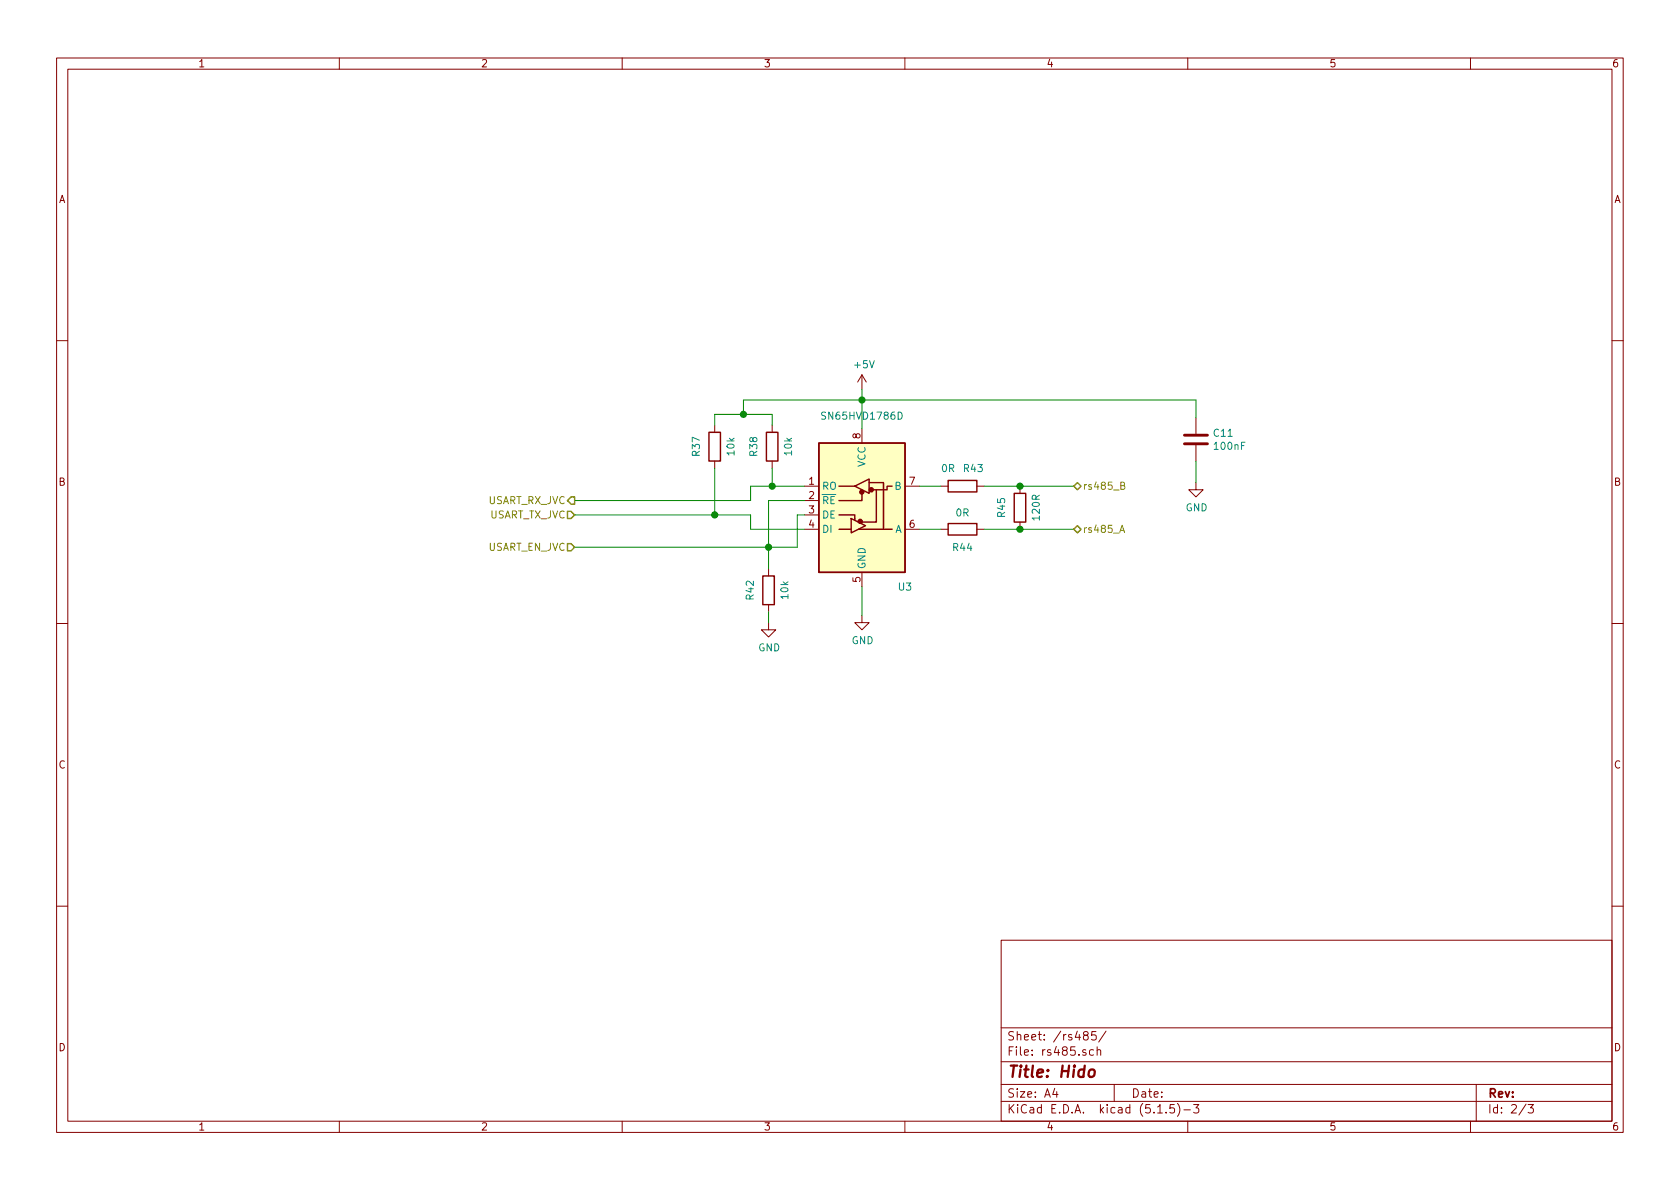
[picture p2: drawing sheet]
EESchema Schematic File Version 4
LIBS:Jopen-cache
EELAYER 30 0
EELAYER END
$Descr A4 11693 8268
encoding utf-8
Sheet 2 3
Title "Hido"
Date ""
Rev ""
Comp ""
Comment1 ""
Comment2 ""
Comment3 ""
Comment4 ""
$EndDescr
$Comp
L power:+5V #PWR?
U 1 1
P 6000 2700
AR Path="/5E6FD398" Ref="#PWR?"  Part="1" 
AR Path="/5E6F8A49/5E6FD398" Ref="#PWR0110"  Part="1" 
F 0 "#PWR0110" H 6000 2550 50  0001 C CNN
F 1 "+5V" H 6015 2873 50  0000 C CNN
F 2 "" H 6000 2700 50  0001 C CNN
F 3 "" H 6000 2700 50  0001 C CNN
	1    6000 2700
	1    0    0    -1  
$EndComp
Wire Wire Line
	6000 2700 6000 2775
$Comp
L power:GND #PWR?
U 1 1
P 6000 4275
AR Path="/5E6FD39F" Ref="#PWR?"  Part="1" 
AR Path="/5E6F8A49/5E6FD39F" Ref="#PWR0111"  Part="1" 
F 0 "#PWR0111" H 6000 4025 50  0001 C CNN
F 1 "GND" H 6005 4102 50  0000 C CNN
F 2 "" H 6000 4275 50  0001 C CNN
F 3 "" H 6000 4275 50  0001 C CNN
	1    6000 4275
	1    0    0    -1  
$EndComp
$Comp
L Device:R R?
U 1 1
P 6700 3375
AR Path="/5E6FD3A5" Ref="R?"  Part="1" 
AR Path="/5E6F8A49/5E6FD3A5" Ref="R43"  Part="1" 
F 0 "R43" V 6575 3450 50  0000 C CNN
F 1 "0R" V 6575 3275 50  0000 C CNN
F 2 "Resistor_SMD:R_0603_1608Metric" V 6630 3375 50  0001 C CNN
F 3 "~" H 6700 3375 50  0001 C CNN
	1    6700 3375
	0    1    1    0   
$EndComp
$Comp
L Device:R R?
U 1 1
P 6700 3675
AR Path="/5E6FD3AB" Ref="R?"  Part="1" 
AR Path="/5E6F8A49/5E6FD3AB" Ref="R44"  Part="1" 
F 0 "R44" V 6825 3675 50  0000 C CNN
F 1 "0R" V 6584 3675 50  0000 C CNN
F 2 "Resistor_SMD:R_0603_1608Metric" V 6630 3675 50  0001 C CNN
F 3 "~" H 6700 3675 50  0001 C CNN
	1    6700 3675
	0    1    1    0   
$EndComp
Wire Wire Line
	5225 3675 5225 3575
Wire Wire Line
	5225 3575 4975 3575
Wire Wire Line
	5225 3375 5225 3475
$Comp
L Device:R R?
U 1 1
P 5350 4100
AR Path="/5E6FD3CA" Ref="R?"  Part="1" 
AR Path="/5E6F8A49/5E6FD3CA" Ref="R42"  Part="1" 
F 0 "R42" V 5475 4100 50  0000 C CNN
F 1 "10k" V 5234 4100 50  0000 C CNN
F 2 "Resistor_SMD:R_0603_1608Metric" V 5280 4100 50  0001 C CNN
F 3 "~" H 5350 4100 50  0001 C CNN
	1    5350 4100
	-1   0    0    1   
$EndComp
$Comp
L power:GND #PWR?
U 1 1
P 5350 4325
AR Path="/5E6FD3D0" Ref="#PWR?"  Part="1" 
AR Path="/5E6F8A49/5E6FD3D0" Ref="#PWR0112"  Part="1" 
F 0 "#PWR0112" H 5350 4075 50  0001 C CNN
F 1 "GND" H 5355 4152 50  0000 C CNN
F 2 "" H 5350 4325 50  0001 C CNN
F 3 "" H 5350 4325 50  0001 C CNN
	1    5350 4325
	1    0    0    -1  
$EndComp
Wire Wire Line
	5350 4250 5350 4325
$Comp
L Device:R R?
U 1 1
P 5375 3100
AR Path="/5E6FD3DB" Ref="R?"  Part="1" 
AR Path="/5E6F8A49/5E6FD3DB" Ref="R38"  Part="1" 
F 0 "R38" V 5500 3100 50  0000 C CNN
F 1 "10k" V 5259 3100 50  0000 C CNN
F 2 "Resistor_SMD:R_0603_1608Metric" V 5305 3100 50  0001 C CNN
F 3 "~" H 5375 3100 50  0001 C CNN
	1    5375 3100
	-1   0    0    1   
$EndComp
$Comp
L Device:R R?
U 1 1
P 4975 3100
AR Path="/5E6FD3E1" Ref="R?"  Part="1" 
AR Path="/5E6F8A49/5E6FD3E1" Ref="R37"  Part="1" 
F 0 "R37" V 5100 3100 50  0000 C CNN
F 1 "10k" V 4859 3100 50  0000 C CNN
F 2 "Resistor_SMD:R_0603_1608Metric" V 4905 3100 50  0001 C CNN
F 3 "~" H 4975 3100 50  0001 C CNN
	1    4975 3100
	-1   0    0    1   
$EndComp
Wire Wire Line
	4975 2950 4975 2875
Wire Wire Line
	4975 2875 5175 2875
Wire Wire Line
	5375 2875 5375 2950
Wire Wire Line
	5175 2875 5175 2775
Wire Wire Line
	5175 2775 6000 2775
Connection ~ 5175 2875
Wire Wire Line
	5175 2875 5375 2875
Connection ~ 6000 2775
Wire Wire Line
	5375 3250 5375 3375
Connection ~ 5375 3375
Wire Wire Line
	5375 3375 5225 3375
Wire Wire Line
	4975 3250 4975 3575
Connection ~ 4975 3575
Text HLabel 7475 3375 2    50   BiDi ~ 0
rs485_B
Text HLabel 7475 3675 2    50   BiDi ~ 0
rs485_A
Text HLabel 4000 3575 0    50   Input ~ 0
USART_TX_JVC
Text HLabel 4000 3475 0    50   Output ~ 0
USART_RX_JVC
Wire Wire Line
	6850 3375 7100 3375
Wire Wire Line
	6850 3675 7100 3675
$Comp
L Device:C C11
U 1 1
P 8325 3050
F 0 "C11" H 8440 3096 50  0000 L CNN
F 1 "100nF" H 8440 3005 50  0000 L CNN
F 2 "Capacitor_SMD:C_0603_1608Metric" H 8363 2900 50  0001 C CNN
F 3 "~" H 8325 3050 50  0001 C CNN
	1    8325 3050
	1    0    0    -1  
$EndComp
Wire Wire Line
	6000 2775 8325 2775
Wire Wire Line
	8325 2775 8325 2900
$Comp
L power:GND #PWR?
U 1 1
P 8325 3350
AR Path="/5E65F339" Ref="#PWR?"  Part="1" 
AR Path="/5E6F8A49/5E65F339" Ref="#PWR0132"  Part="1" 
F 0 "#PWR0132" H 8325 3100 50  0001 C CNN
F 1 "GND" H 8330 3177 50  0000 C CNN
F 2 "" H 8325 3350 50  0001 C CNN
F 3 "" H 8325 3350 50  0001 C CNN
	1    8325 3350
	1    0    0    -1  
$EndComp
Wire Wire Line
	8325 3350 8325 3200
$Comp
L Device:R R?
U 1 1
P 7100 3525
AR Path="/5E660A8F" Ref="R?"  Part="1" 
AR Path="/5E6F8A49/5E660A8F" Ref="R45"  Part="1" 
F 0 "R45" V 7225 3525 50  0000 C CNN
F 1 "120R" V 6984 3525 50  0000 C CNN
F 2 "Resistor_SMD:R_0805_2012Metric" V 7030 3525 50  0001 C CNN
F 3 "~" H 7100 3525 50  0001 C CNN
	1    7100 3525
	-1   0    0    1   
$EndComp
Connection ~ 7100 3675
Wire Wire Line
	7100 3675 7475 3675
Connection ~ 7100 3375
Wire Wire Line
	7100 3375 7475 3375
Wire Wire Line
	4000 3475 5225 3475
Wire Wire Line
	4000 3575 4975 3575
Text HLabel 4000 3800 0    50   Input ~ 0
USART_EN_JVC
Wire Wire Line
	6000 2775 6000 2975
Wire Wire Line
	6550 3375 6400 3375
Wire Wire Line
	6550 3675 6400 3675
Wire Wire Line
	6000 4075 6000 4275
Wire Wire Line
	5600 3675 5225 3675
Wire Wire Line
	5600 3375 5375 3375
$Comp
L Interface_UART:MAX481E U?
U 1 1
P 6000 3475
AR Path="/5E6FD38A" Ref="U?"  Part="1" 
AR Path="/5E6F8A49/5E6FD38A" Ref="U3"  Part="1" 
F 0 "U3" H 6300 2875 50  0000 C CNN
F 1 "SN65HVD1786D" H 6000 4065 50  0000 C CNN
F 2 "Package_SO:SOIC-8_3.9x4.9mm_P1.27mm" H 6000 2775 50  0001 C CNN
F 3 "https://datasheets.maximintegrated.com/en/ds/MAX1487E-MAX491E.pdf" H 6000 3525 50  0001 C CNN
	1    6000 3475
	1    0    0    -1  
$EndComp
Wire Wire Line
	5600 3475 5350 3475
Wire Wire Line
	5600 3575 5550 3575
Wire Wire Line
	5550 3575 5550 3800
Wire Wire Line
	5350 3800 4000 3800
Connection ~ 5350 3800
Wire Wire Line
	5350 3950 5350 3800
Wire Wire Line
	5350 3475 5350 3800
Wire Wire Line
	5350 3800 5550 3800
$EndSCHEMATC
